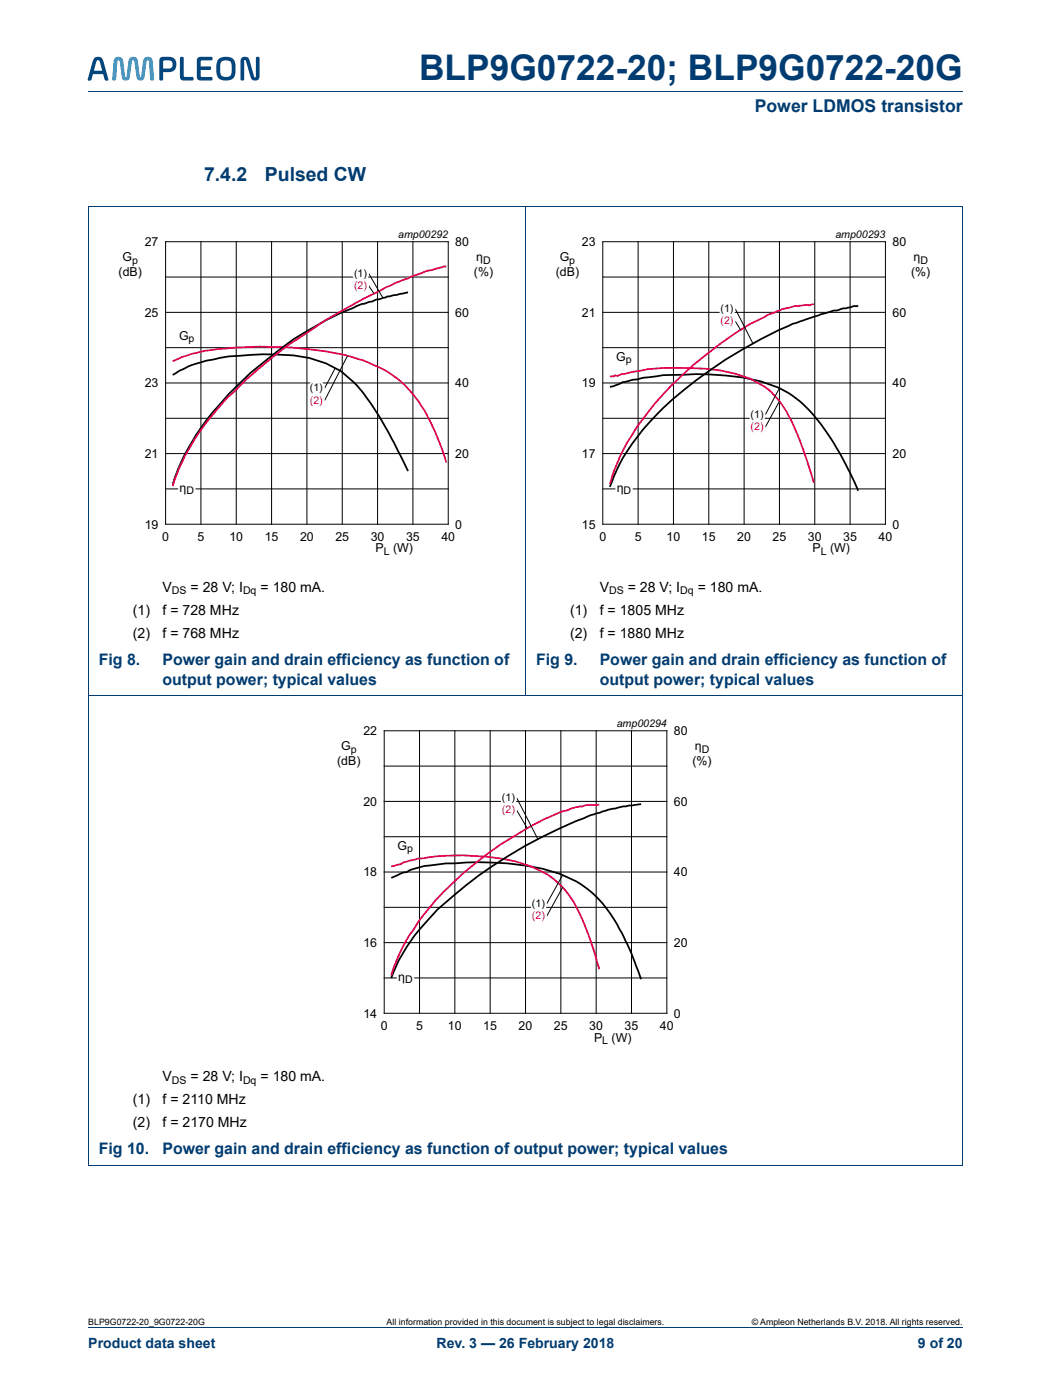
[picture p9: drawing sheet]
<svg xmlns="http://www.w3.org/2000/svg" width="210mm" height="280mm" viewBox="0 0 210 280" stroke-linecap="round" stroke-linejoin="round" font-family="sans-serif">
<path d="M17.6 18.3h174.7M17.6 265.3h174.7" fill="none" stroke="#003c72" stroke-width=".2"/>
<g fill="#00467e">
<path d="M36 11.5l.3-.1 .4 .1v3.8l1.9 .2-.1 .6h-1.7a.71 .71 0 0 1-.9-.8z"/>
<path d="M39.5 11.5l.6-.1h2l.3 .1-.1 .5-1.9 .1-.3 .1v1.1h1.9l.2 .4-.2 .3h-1.9v1.1l.3 .3h1.9l.1 .6-.3 .1h-2a.71 .71 0 0 1-.8-.8v-3.1z"/>
<path d="M19.4 12.1l-.7 2h1.7l-.5-1.9-.1-.1zM18.8 11.6a1.15 1.15 0 0 1 1.3-.2 1.15 1.15 0 0 1 .6 1.2l.9 3.2v.3l-.7-.1-.3-1.2h-2l-.4 1.2-.6 .1-.1-.3 .9-3.2z"/>
<path d="M32.6 12.2v1.5h1a.82 .82 0 0 0 .9-.8 .82 .82 0 0 0-.9-.8zM32 11.5a3.4 3.4 0 0 1 2.9 .2 1.59 1.59 0 0 1 .2 1.8 1.59 1.59 0 0 1-1.5 .9h-1l-.1 1.6-.4 .1-.3-.1v-3.8z"/>
<path d="M44.2 12.3a3.2 3.2 0 0 0 .1 2.9 1.19 1.19 0 0 0 1.4 .1 1.19 1.19 0 0 0 .6-1.1 2.2 2.2 0 0 0-.4-2l-1.1-.1zM43.6 11.8a2.36 2.36 0 0 1 3.2 .3 4.5 4.5 0 0 1-.2 3.5 2.35 2.35 0 0 1-3.2-.3 4.5 4.5 0 0 1 .2-3.5z"/>
</g>
<path d="M23.1 11.5a1 1 0 0 1 1 0 1 1 0 0 1 .5 .9l.4 2.8 .1 .3 .2-.3 .3-2.8a.97 .97 0 0 1 1-1 .97 .97 0 0 1 1 1l.3 2.8 .2 .3 .1-.3 .4-2.8a.98 .98 0 0 1 .9-1 .98 .98 0 0 1 1 1l.3 3.6-.5 .1-.3-.1-.2-3.6-.3-.4-.2 .4-.4 2.9a.8 .8 0 0 1-.8 .8 .8 .8 0 0 1-.8-.8l-.4-2.9-.3-.4-.3 .4-.4 2.9a.8 .8 0 0 1-.8 .8 .8 .8 0 0 1-.8-.8l-.4-2.9-.2-.4-.3 .4-.2 3.6-.4 .1-.4-.1 .3-3.6z" fill="#00a5e3"/>
<path d="M48.2 11.6a1.01 1.01 0 0 1 1.1-.2 1.01 1.01 0 0 1 .6 .9l.9 3 .1 .2 .2-.2v-3.8l.3-.2 .4 .2v3.6a.94 .94 0 0 1-.9 1 .94 .94 0 0 1-.9-1l-.9-3-.2-.1-.1 .1-.1 3.9-.3 .1-.3-.1-.1-3.7z" fill="#00467e"/>
<path d="M17.6 41.3h174.7M17.6 41.3v191.5M105 41.2v97.8M192.3 41.3v191.5M17.6 139h174.7M17.6 232.8h174.7" fill="none" stroke="#003c72" stroke-width=".2"/>
<g fill="none" stroke="#000" stroke-width=".2">
<path d="M33.1 48.3h56.4v56.5h-56.4zM33.1 55.4h56.4M40.1 48.3v56.5M47.2 48.3v56.5M54.2 48.3v56.5M61.3 48.3v56.5M68.4 48.3v56.5M73.6 54.7l2.9 4.8M73.6 57.1l1.1 1.6M75.4 48.3v56.5M82.5 48.3v56.5M120.4 48.3h56.4v56.5h-56.4z"/>
<path d="M120.4 55.4h56.4M127.4 48.3v56.5M134.5 48.3v56.5M141.6 48.3v56.5M148.6 48.3v56.5M155.7 48.3v56.5M162.7 48.3v56.5M169.8 48.3v56.5M33.1 76.5h56.4M33.1 69.5h56.4M33.1 62.4h56.4M66.9 73.6l-2.1 4"/>
<path d="M69.4 71.1l-4.6 9M120.4 76.5h56.4M120.4 69.5h56.4M120.4 62.4h56.4M146.8 61.7l3.6 7M146.8 64.2l1.1 1.7M155.7 77.6l-2.9 5.3M33.1 97.7h56.4M33.1 90.6h56.4M33.1 83.6h56.4M120.4 97.7h56.4M120.4 90.6h56.4"/>
<path d="M120.4 83.6h56.4M155.7 80.2l-2.9 5.1M76.7 146h56.5v56.5h-56.5zM76.7 153.1h56.5M83.8 146v56.5M90.8 146v56.5M97.9 146v56.5M103.2 159.4l4.2 8.3M105 146v56.5M112 146v56.5M119.1 146v56.5M126.1 146v56.5"/>
<path d="M76.7 174.3h56.5M76.7 167.2h56.5M76.7 160.1h56.5M103.2 161.9l2.1 3.6M112.4 174.9l-3.2 5.7M112.4 177.3l-3.2 5.8M76.7 195.4h56.5M76.7 188.4h56.5M76.7 181.3h56.5"/>
</g>
<path d="M81.5 58.4l-1.6 .3a45 45 0 0 0-7.1 2h-.5a67.7 67.7 0 0 0-19.7 11.8 58.3 58.3 0 0 0-15.7 18.2l-1.3 3-1.1 3.1M34.5 74.9l.7-.4a17.4 17.4 0 0 1 7.3-2.6l3.3-.7 2-.1a48.6 48.6 0 0 1 14 .4 16.7 16.7 0 0 1 9.9 6 83.9 83.9 0 0 1 9.8 16.6M121.8 77.3l.8-.1a10.6 10.6 0 0 1 4.7-1.4l1.1-.3a75.1 75.1 0 0 1 20-.1 21.2 21.2 0 0 1 10.6 4.2 38.1 38.1 0 0 1 9.5 12.4l2.9 6.1M171.4 61.1h-.8l-1.3 .4a65.1 65.1 0 0 0-11.8 3.6 88.7 88.7 0 0 0-26.3 17.7 37 37 0 0 0-9.2 13.9l-.2 .6M78.1 175.4l2.5-1.1h.6l.7-.5 .8-.2a33.9 33.9 0 0 1 8.2-1.1 61.3 61.3 0 0 1 17.4 1.1 20.8 20.8 0 0 1 11.5 6.3 43.5 43.5 0 0 1 7.9 14.8l.3 1M128 160.7h-.6a39.8 39.8 0 0 0-10.8 2.8 93.4 93.4 0 0 0-29.2 18.2 39 39 0 0 0-8.5 11.9l-.8 1.8" fill="none" stroke="#000" stroke-width=".35"/>
<path d="M89.1 53.2h-.5l-.3 .2-3.1 .7-3.1 1.2-.6 .3-4.4 1.8-1 .6a125.3 125.3 0 0 0-18.3 10.8 88.1 88.1 0 0 0-14.1 12.6 41.3 41.3 0 0 0-9.2 15.7M34.5 72.2l1.1-.5a24.5 24.5 0 0 1 9.7-2.1 85.9 85.9 0 0 1 23.6 1.3 24.4 24.4 0 0 1 11.9 6 29.9 29.9 0 0 1 6.8 11l1.5 4.5M121.8 75.2h.7l.4-.2 .4 .1 .4-.1a46.2 46.2 0 0 1 14.7-1.4 31.1 31.1 0 0 1 11.5 2.1 13.8 13.8 0 0 1 4.3 2.8 29.2 29.2 0 0 1 6.1 11l2.2 7M162.5 60.8l-.5 .1a23.5 23.5 0 0 0-5.3 .8h-.4l-.5 .3-2.5 1a73.6 73.6 0 0 0-20.8 15.8 49 49 0 0 0-9.6 14.7l-1.1 3.2M78.1 173.2l1.9-.5 .5-.3 1.3-.4a49.2 49.2 0 0 1 21.2 .1 19.4 19.4 0 0 1 7.7 3.7 22 22 0 0 1 6.5 10.1l1.5 4.2 1 3.6M119.7 160.8l-1 .1a5.3 5.3 0 0 0-2.6 .3l-.3-.1-.8 .2-2.5 .8a72.5 72.5 0 0 0-26.8 19.4l-2.2 2.8-.9 1.5a31.2 31.2 0 0 0-4.5 9.1" fill="none" stroke="#e40053" stroke-width=".35"/>
<text font-size="7" fill="#003c72" x="83.7" y="16">BLP9G0722-20; BLP9G0722-20G</text>
<g font-size="3.9" fill="#003c72">
<text x="40.8" y="36.1">7.4.2</text>
<text x="52.9" y="36.1">Pulsed CW</text>
</g>
<text font-size="3.5" fill="#003c72" x="150.7" y="22.4">Power LDMOS transistor</text>
<g font-size="3.2" fill="#003c72">
<text x="19.7" y="133">Fig 8.</text>
<text x="32.4" y="133">Power gain and drain efficiency as function of</text>
<text x="32.4" y="136.9">output power; typical values</text>
<text x="107.1" y="133">Fig 9.</text>
<text x="119.8" y="133">Power gain and drain efficiency as function of</text>
<text x="119.8" y="136.9">output power; typical values</text>
<text x="19.7" y="230.7">Fig 10.</text>
<text x="32.4" y="230.7">Power gain and drain efficiency as function of output power; typical values</text>
</g>
<g font-size="2.8">
<text x="32.4" y="118.3">V</text>
<text x="38.1" y="118.3">= 28 V; I</text>
<text x="52" y="118.3">= 180 mA.</text>
<text x="119.8" y="118.3">V</text>
<text x="125.4" y="118.3">= 28 V; I</text>
<text x="139.3" y="118.3">= 180 mA.</text>
<text x="26.5" y="122.9">(1)</text>
<text x="32.5" y="122.9">f = 728 MHz</text>
<text x="113.9" y="122.9">(1)</text>
<text x="119.8" y="122.9">f = 1805 MHz</text>
<text x="26.5" y="127.4">(2)</text>
<text x="32.5" y="127.4">f = 768 MHz</text>
<text x="113.9" y="127.4">(2)</text>
<text x="119.8" y="127.4">f = 1880 MHz</text>
<text x="26.5" y="220.6">(1)</text>
<text x="32.4" y="216">V</text>
<text x="32.5" y="220.6">f = 2110 MHz</text>
<text x="38.1" y="216">= 28 V; I</text>
<text x="52" y="216">= 180 mA.</text>
<text x="26.5" y="225.2">(2)</text>
<text x="32.5" y="225.2">f = 2170 MHz</text>
</g>
<g font-size="2.8" fill="#003c72">
<text x="17.6" y="269.3">Product data sheet</text>
<text x="87.2" y="269.3">Rev. 3 — 26 February 2018</text>
<text x="183.3" y="269.3">9 of 20</text>
</g>
<g font-size="2.5">
<text x="24.5" y="52.2">G</text>
<text x="28.9" y="49.2">27</text>
<text x="90.9" y="49.2">80</text>
<text x="95.1" y="52.2">η</text>
<text x="111.8" y="52.2">G</text>
<text x="116.2" y="49.2">23</text>
<text x="178.2" y="49.2">80</text>
<text x="182.4" y="52.2">η</text>
<text x="23.7" y="55.1">(dB)</text>
<text x="94.7" y="55.1">(%)</text>
<text x="111" y="55.1">(dB)</text>
<text x="182" y="55.1">(%)</text>
<text x="28.9" y="63.3">25</text>
<text x="90.9" y="63.3">60</text>
<text x="116.2" y="63.3">21</text>
<text x="178.2" y="63.3">60</text>
<text x="35.8" y="67.9">G</text>
<text x="28.9" y="77.4">23</text>
<text x="90.9" y="77.4">40</text>
<text x="116.2" y="77.4">19</text>
<text x="123.1" y="72.1">G</text>
<text x="178.2" y="77.4">40</text>
<text x="28.9" y="91.5">21</text>
<text x="90.9" y="91.5">20</text>
<text x="116.2" y="91.5">17</text>
<text x="178.2" y="91.5">20</text>
<text x="35.9" y="98.2">η</text>
<text x="123.2" y="98.2">η</text>
<text x="28.9" y="105.6">19</text>
<text x="90.9" y="105.6">0</text>
<text x="116.2" y="105.6">15</text>
<text x="178.2" y="105.6">0</text>
<text x="32.4" y="108.1">0</text>
<text x="39.4" y="108.1">5</text>
<text x="45.8" y="108.1">10</text>
<text x="52.9" y="108.1">15</text>
<text x="59.9" y="108.1">20</text>
<text x="67" y="108.1">25</text>
<text x="74" y="108.1">30</text>
<text x="75" y="110.4">P</text>
<text x="78.5" y="110.4">(W)</text>
<text x="81.1" y="108.1">35</text>
<text x="88.1" y="108.1">40</text>
<text x="119.7" y="108.1">0</text>
<text x="126.8" y="108.1">5</text>
<text x="133.1" y="108.1">10</text>
<text x="140.2" y="108.1">15</text>
<text x="147.2" y="108.1">20</text>
<text x="154.3" y="108.1">25</text>
<text x="161.4" y="108.1">30</text>
<text x="162.3" y="110.4">P</text>
<text x="165.8" y="110.4">(W)</text>
<text x="168.4" y="108.1">35</text>
<text x="175.5" y="108.1">40</text>
<text x="68.1" y="149.9">G</text>
<text x="72.6" y="146.9">22</text>
<text x="134.6" y="146.9">80</text>
<text x="138.8" y="149.9">η</text>
<text x="67.3" y="152.9">(dB)</text>
<text x="138.3" y="152.9">(%)</text>
<text x="72.6" y="161">20</text>
<text x="134.6" y="161">60</text>
<text x="79.4" y="169.8">G</text>
<text x="72.6" y="175.1">18</text>
<text x="134.6" y="175.1">40</text>
<text x="72.6" y="189.2">16</text>
<text x="134.6" y="189.2">20</text>
<text x="79.5" y="195.9">η</text>
<text x="72.6" y="203.4">14</text>
<text x="134.6" y="203.4">0</text>
<text x="76" y="205.9">0</text>
<text x="83.1" y="205.9">5</text>
<text x="89.5" y="205.9">10</text>
<text x="96.5" y="205.9">15</text>
<text x="103.6" y="205.9">20</text>
<text x="110.6" y="205.9">25</text>
<text x="117.7" y="205.9">30</text>
<text x="118.6" y="208.1">P</text>
<text x="122.1" y="208.1">(W)</text>
<text x="124.7" y="205.9">35</text>
<text x="131.8" y="205.9">40</text>
</g>
<g font-size="2.1">
<text x="79.5" y="47.5">amp00292</text>
<text x="166.8" y="47.5">amp00293</text>
<text x="26.4" y="52.7">p</text>
<text x="96.5" y="52.7">D</text>
<text x="113.7" y="52.7">p</text>
<text x="183.8" y="52.7">D</text>
<text x="70.7" y="55.3">(1)</text>
<text x="143.9" y="62.3">(1)</text>
<text x="37.7" y="68.4">p</text>
<text x="125" y="72.6">p</text>
<text x="61.9" y="78.2">(1)</text>
<text x="149.9" y="83.5">(1)</text>
<text x="37.2" y="98.7">D</text>
<text x="124.5" y="98.7">D</text>
<text x="76.6" y="110.9">L</text>
<text x="163.9" y="110.9">L</text>
<text x="34.3" y="118.8">DS</text>
<text x="48.5" y="118.8">Dq</text>
<text x="121.6" y="118.8">DS</text>
<text x="135.9" y="118.8">Dq</text>
<text x="123.2" y="145.2">amp00294</text>
<text x="70" y="150.4">p</text>
<text x="140.2" y="150.4">D</text>
<text x="100.3" y="160.1">(1)</text>
<text x="81.3" y="170.3">p</text>
<text x="106.2" y="181.2">(1)</text>
<text x="80.9" y="196.4">D</text>
<text x="120.3" y="208.6">L</text>
<text x="34.3" y="216.5">DS</text>
<text x="48.5" y="216.5">Dq</text>
</g>
<g font-size="2.1" fill="#e40053">
<text x="70.7" y="57.7">(2)</text>
<text x="143.9" y="64.8">(2)</text>
<text x="61.9" y="80.7">(2)</text>
<text x="149.9" y="86">(2)</text>
<text x="100.3" y="162.5">(2)</text>
<text x="106.2" y="183.7">(2)</text>
</g>
<g font-size="1.8">
<text x="17.6" y="264.7">BLP9G0722-20_9G0722-20G</text>
<text x="77.2" y="264.7">All information provided in this document is subject to legal disclaimers.</text>
<text x="150.1" y="264.7">© Ampleon Netherlands B.V. 2018. All rights reserved.</text>
</g>
</svg>
